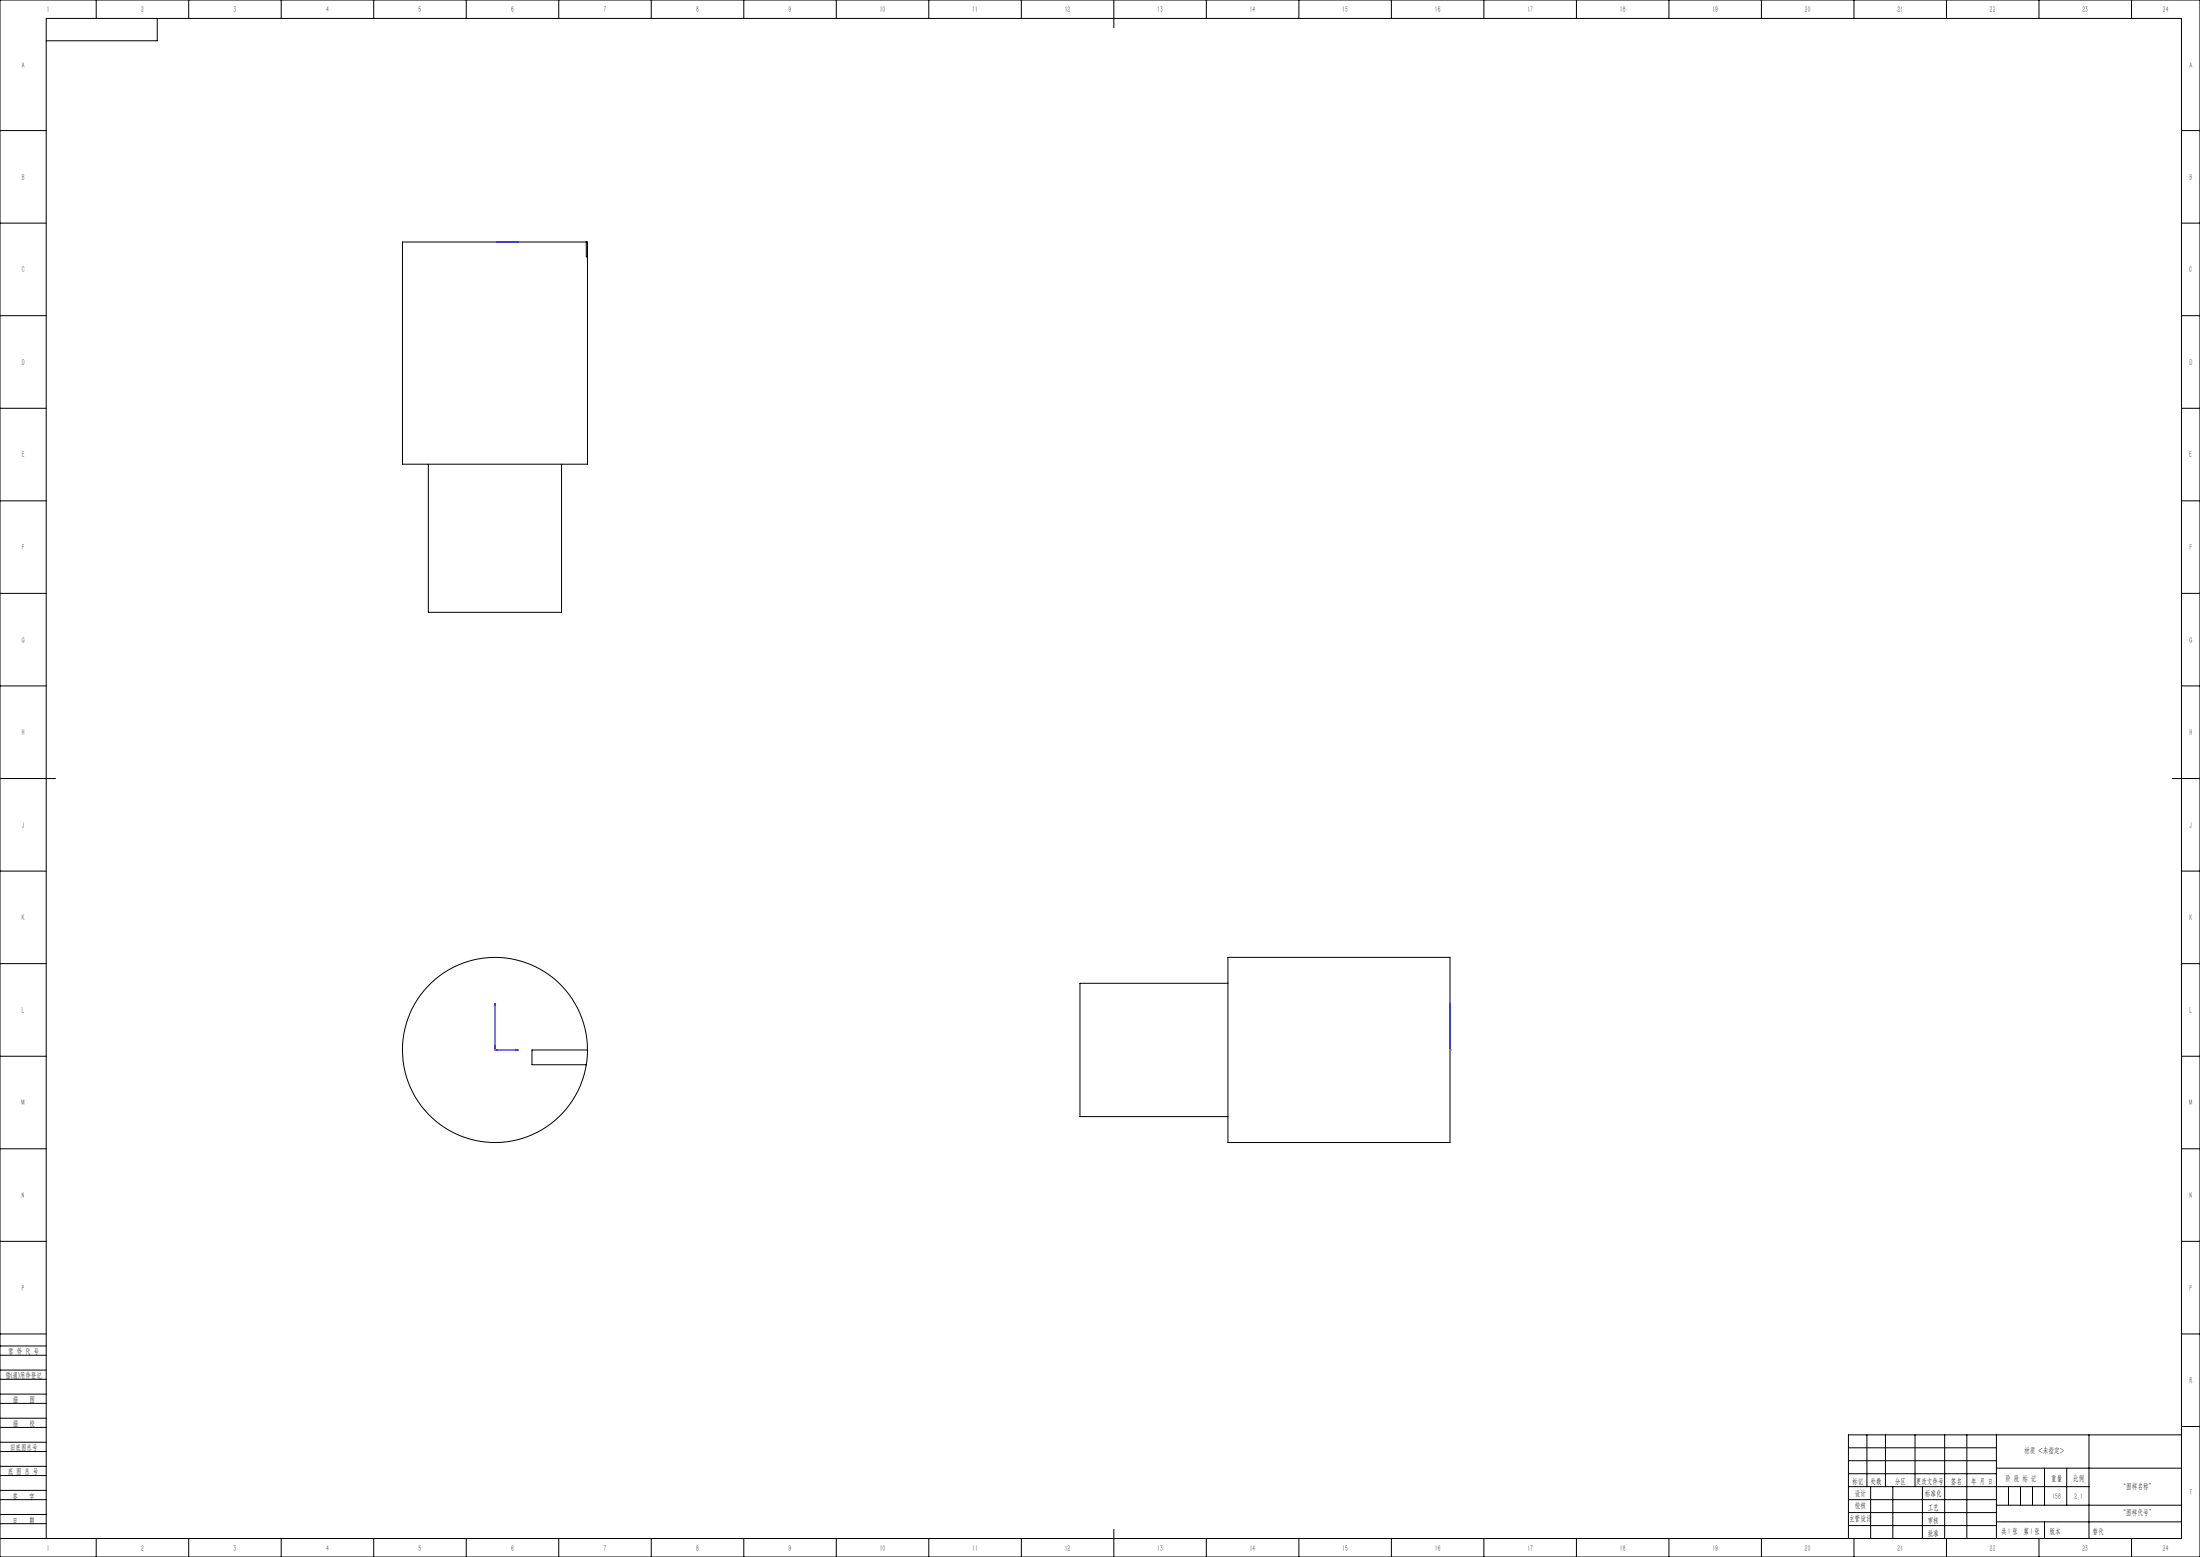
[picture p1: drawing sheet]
<svg xmlns="http://www.w3.org/2000/svg" width="1189mm" height="841mm" viewBox="0 0 1189 841" stroke-linecap="round" stroke-linejoin="round" font-family="sans-serif">
<g fill="none" stroke="#000" stroke-width=".54">
<path d="M0 0h1189v841h-1189zM52 0v10M85 10v12h-60M102 0v10M152 0v10M202 0v10M252 0v10M302 0v10M352 0v10M402 0v10M452 0v10M502 0v10"/>
<path d="M552 0v10M602 0v15M652 0v10M702 0v10M752 0v10M802 0v10M852 0v10M902 0v10M952 0v10M1002 0v10M1052 0v10M1102 0v10"/>
<path d="M1152 0v10M0 71h25M1179 71h10M0 121h25M218 131h99v120h-99zM317 131v8M1179 121h10M0 171h25M1179 171h10M0 221h25M1179 221h10M231 251v80h72v-80"/>
<path d="M0 271h25M1179 271h10M0 321h25M1179 321h10M0 371h25M1179 371h10M0 421h30M1174 421h15M0 471h25M1179 471h10M664 517h120v100h-120zM0 521h25"/>
<path d="M664 531h-80v72h80M1179 521h10M0 571h25M317 567a50 50 0 0 0-72-44 50 50 0 0 0-7 85 50 50 0 0 0 79-33M317 567v8M317 567h-29v8h29M1179 571h10M0 621h25M1179 621h10M0 671h25M1179 671h10M0 732h25"/>
<path d="M0 727h25M0 721h25M1179 721h10M0 745h25M0 740h25M0 758h25M0 753h25M0 771h25M0 766h25M0 779h25M1009 775v28M1019 775v28"/>
<path d="M1035 775v28M1051 775v56M1063 775v56M1079 775v56M1129 775v56M1179 771h10M1179 775h-180v56M0 784h25M0 797h25M0 792h25M999 782h80M999 789h80"/>
<path d="M999 796h80M1079 793h100M1105 793v20M1117 793v20M0 810h25M0 805h25M0 818h25M999 810h80M999 803h130M999 817h80M1011 803v28M1023 803v28"/>
<path d="M1039 803v28M1079 813h100M1085 803v10M1092 803v10M1098 803v10M0 823h25M0 831h1179v-821h-1154v821M52 831v10M102 831v10M152 831v10M202 831v10M252 831v10"/>
<path d="M302 831v10M352 831v10M402 831v10M452 831v10M502 831v10M552 831v10M602 826v15M652 831v10M702 831v10M752 831v10M802 831v10M852 831v10"/>
<path d="M902 831v10M952 831v10M999 824h80M1002 831v10M1052 831v10M1079 822h100M1102 831v10M1105 822v9M1152 831v10"/>
</g>
<path d="M268 542v25h12M279 567h1h-1z" fill="none" stroke="#00f" stroke-width=".54"/>
<path d="M279 567h1h-1z" fill="#00f"/>
<path d="M268 542v1h-1z" fill="none" stroke="#00f" stroke-width=".54"/>
<path d="M268 542v1h-1z" fill="#00f"/>
<path d="M268 565v2h1M268 567h1z" fill="none" stroke="#00f" stroke-width=".54"/>
<path d="M267 567h1M268 567v1M268 567h-1" fill="none" stroke="#808080" stroke-width=".54"/>
<path d="M268 567h1z" fill="#00f"/>
<path d="M268 565h-1z" fill="none" stroke="#00f" stroke-width=".54"/>
<path d="M268 565h-1z" fill="#00f"/>
<path d="M268 131h.1M268 131h12M280 131h-1h1" fill="none" stroke="#00f" stroke-width=".54"/>
<path d="M267 567h1M268 567v1M268 567h-1" fill="none" stroke="#808080" stroke-width=".54"/>
<path d="M279 131h1z" fill="#00f"/>
<path d="M267 131h1z" fill="none" stroke="#00f" stroke-width=".54"/>
<path d="M267 131h1z" fill="#00f"/>
<path d="M268 131h.1M268 131h1M269 131h-1h1" fill="none" stroke="#00f" stroke-width=".54"/>
<path d="M267 131h1M267 130l1 1M268 130v1M268 130l-1 1" fill="none" stroke="#808080" stroke-width=".54"/>
<path d="M268 131h1z" fill="#00f"/>
<path d="M268 131h.1" fill="none" stroke="#00f" stroke-width=".54"/>
<path d="M784 542v25M784 567h.1" fill="none" stroke="#00f" stroke-width=".54"/>
<path d="M267 131h1M267 130l1 1M268 130v1M268 130l-1 1" fill="none" stroke="#808080" stroke-width=".54"/>
<path d="M784 542v1v-1" fill="none" stroke="#00f" stroke-width=".54"/>
<path d="M784 542v1z" fill="#00f"/>
<path d="M784 567h.1M784 565v2" fill="none" stroke="#00f" stroke-width=".54"/>
<path d="M783 567h1M784 567v1M784 567h-1" fill="none" stroke="#808080" stroke-width=".54"/>
<path d="M784 565h.1" fill="none" stroke="#00f" stroke-width=".54"/>
<path d="M783 567h1M784 567v1M784 567h-1" fill="none" stroke="#808080" stroke-width=".54"/>
<g font-size="4.4">
<text x="25" y="7">1</text>
<text x="76" y="7">2</text>
<text x="126" y="7">3</text>
<text x="176" y="7">4</text>
<text x="226" y="7">5</text>
<text x="276" y="7">6</text>
<text x="326" y="7">7</text>
<text x="376" y="7">8</text>
<text x="426" y="7">9</text>
<text x="475" y="7">10</text>
<text x="525" y="7">11</text>
<text x="575" y="7">12</text>
<text x="625" y="7">13</text>
<text x="675" y="7">14</text>
<text x="725" y="7">15</text>
<text x="775" y="7">16</text>
<text x="825" y="7">17</text>
<text x="875" y="7">18</text>
<text x="925" y="7">19</text>
<text x="975" y="7">20</text>
<text x="1025" y="7">21</text>
<text x="1075" y="7">22</text>
<text x="1125" y="7">23</text>
<text x="1169" y="7">24</text>
<text x="12" y="37">A</text>
<text x="1183" y="37">A</text>
<text x="12" y="97">B</text>
<text x="1183" y="97">B</text>
<text x="12" y="147">C</text>
<text x="1183" y="147">C</text>
<text x="12" y="197">D</text>
<text x="1183" y="197">D</text>
<text x="12" y="247">E</text>
<text x="1183" y="247">E</text>
<text x="12" y="297">F</text>
<text x="1183" y="297">F</text>
<text x="12" y="347">G</text>
<text x="1183" y="347">G</text>
<text x="12" y="397">H</text>
<text x="1183" y="397">H</text>
<text x="12" y="447">J</text>
<text x="1183" y="447">J</text>
<text x="12" y="497">K</text>
<text x="1183" y="497">K</text>
<text x="12" y="547">L</text>
<text x="1183" y="547">L</text>
<text x="12" y="597">M</text>
<text x="1183" y="597">M</text>
<text x="12" y="647">N</text>
<text x="1183" y="647">N</text>
<text x="12" y="697">P</text>
<text x="1183" y="697">P</text>
<text x="4" y="731">零 件 代 号</text>
<text x="3" y="744">借(通)用件登记</text>
<text x="1183" y="747">R</text>
<text x="7" y="757">描</text>
<text x="16" y="757">图</text>
<text x="7" y="771">描</text>
<text x="16" y="771">校</text>
<text x="5" y="783">旧底图总号</text>
<text x="1094" y="785">材质 &lt;未指定&gt;</text>
<text x="4" y="796">底 图 总 号</text>
<text x="1001" y="801">标记</text>
<text x="1011" y="801">处数</text>
<text x="1024" y="801">分区</text>
<text x="1035" y="801">更改文件号</text>
<text x="1054" y="801">签名</text>
<text x="1065" y="801">年 月 日</text>
<text x="1084" y="800">阶 段 标 记</text>
<text x="1109" y="800">重量</text>
<text x="1120" y="800">比例</text>
<text x="7" y="809">签</text>
<text x="16" y="809">字</text>
<text x="1002" y="808">设计</text>
<text x="1040" y="808">标准化</text>
<text x="1109" y="809">158</text>
<text x="1146" y="804">“图样名称”</text>
<text x="1183" y="807">T</text>
<text x="1002" y="815">校核</text>
<text x="1042" y="815">工艺</text>
<text x="999" y="822">主管设计</text>
<text x="1146" y="818">“图样代号”</text>
<text x="7" y="822">日</text>
<text x="16" y="822">期</text>
<text x="1042" y="822">审核</text>
<text x="1042" y="829">批准</text>
<text x="1082" y="828">共 张 第 张</text>
<text x="1085" y="828">1</text>
<text x="1097" y="828">1</text>
<text x="1108" y="828">版本</text>
<text x="25" y="838">1</text>
<text x="76" y="838">2</text>
<text x="126" y="838">3</text>
<text x="176" y="838">4</text>
<text x="226" y="838">5</text>
<text x="276" y="838">6</text>
<text x="326" y="838">7</text>
<text x="376" y="838">8</text>
<text x="426" y="838">9</text>
<text x="475" y="838">10</text>
<text x="525" y="838">11</text>
<text x="575" y="838">12</text>
<text x="625" y="838">13</text>
<text x="675" y="838">14</text>
<text x="725" y="838">15</text>
<text x="775" y="838">16</text>
<text x="825" y="838">17</text>
<text x="875" y="838">18</text>
<text x="925" y="838">19</text>
<text x="975" y="838">20</text>
<text x="1025" y="838">21</text>
<text x="1075" y="838">22</text>
<text x="1125" y="838">23</text>
<text x="1169" y="838">24</text>
</g>
<g font-size="4.4" fill="#0a0605">
<text x="1121" y="809">2:1</text>
<text x="1131" y="828">替代</text>
</g>
</svg>
